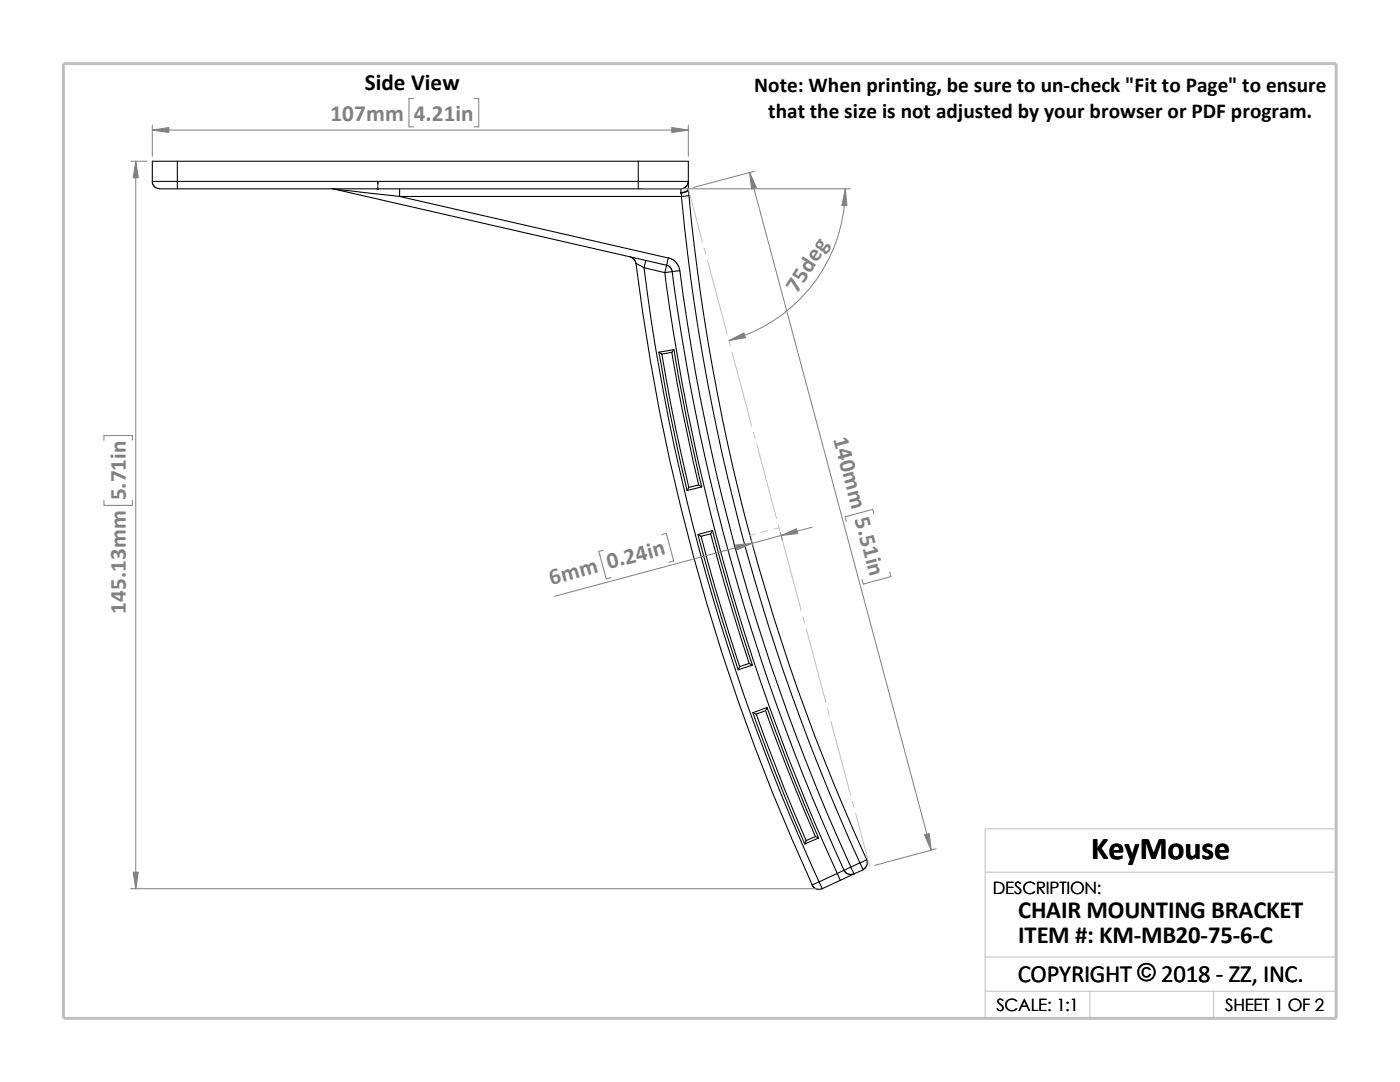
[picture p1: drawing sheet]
<svg xmlns="http://www.w3.org/2000/svg" width="279mm" height="216mm" viewBox="0 0 279 216" stroke-linecap="round" stroke-linejoin="round" font-family="sans-serif">
<g fill="none" stroke="#c0c0c0" stroke-width=".2">
<path d="M137.4 37.7l2.8 10.6M140.5 49.5l.3 1.2M141.2 51.9l3.9 14.7M145.5 67.9l.3 1.2M146.1 70.3l3.9 14.7M150.4 86.3l.3 1.2M151 88.7l4 14.8M150.7 106.6l-1.1 .2M153.2 105.9l-1.3 .3M155.3 104.7l.3 1.2M155.5 105.3l-1.1 .3M156 107.1l3.9 14.7"/>
<path d="M160.2 123.1l.4 1.2M160.9 125.5l3.9 14.8M165.2 141.5l.3 1.2M165.8 143.9l4 14.8M170.1 159.9l.3 1.2M170.8 162.3l2.8 10.6M196.6 174h70.1M196.6 197.8h70.1M196.6 191h70.1M217.5 197.8v5.4M242.2 197.8v5.4M26.8 203.2h239.9v-37.8h-70.1v37.8"/>
</g>
<path d="M12.7 12.7h254v190.5h-254z" fill="none" stroke="#c0c0c0" stroke-width=".59"/>
<g fill="none" stroke="#000" stroke-width=".21">
<path d="M30.4 36.2h5M30.4 36.2v.3l.3 .6 .8 .5 3.9 .1M35.4 36.2v1.5M35.4 32.2h-5v4M35.4 32.2v4M35.4 36.2h92M35.4 32.2h92M35.4 37.7h92M66.3 37.7h.3M66.6 37.7l66.4 15.2M66.6 37.7l13.2 1.5M79.8 39.2l53.6 12.3-.4 1.4"/>
<path d="M79.8 39.2h56.2M79.8 37.7v1.5M127.4 37.7h8.5v.7M127.4 32.2v4M127.4 36.2h10M127.4 36.2v1.5M127.4 32.2h10v4M135.9 38.6l.1 .6M135.9 38.4v.2M136 39.2a412 412 0 0 0 35.6 133M137.4 37.8a1.37 1.37 0 0 1-1.5 .8M137.4 37.8l.1 1.2"/>
<path d="M137.4 37.6v.2M137.4 36.2l-.2 .7-.4 .4-.6 .3h-.3M137.4 37.6a1.27 1.27 0 0 1-1.5 .8M137.4 36.2v1.4M137.5 39l-1.5 .2M137.5 39a410.3 410.3 0 0 0 35.5 132.5M125.7 51.3l.6 .2 .4 .4 .2 .6M126.9 52.5l1.6 .9M126.9 52.5a421.1 421.1 0 0 0 35.2 124.1l1.3-.6M128.5 53.4l4.2 1M128.5 53.4a418.6 418.6 0 0 0 34.9 122.5M128.9 52l-.4 1.4"/>
<path d="M132.7 54.4a417 417 0 0 0 34.4 119.9M133 52.9l.6 .2 .5 .8a416.8 416.8 0 0 0 34.3 119.8M133 52.9l-.3 1.5M133.3 51.4l.9 .4 .6 .4 .7 1 .2 .8M135.7 54a414.9 414.9 0 0 0 34.1 119M135.7 54l-3 .4M131.5 70.3l.4 2.2a353.7 353.7 0 0 0 5.2 25.4M132.1 70.7a388.1 388.1 0 0 0 5.4 26.5M134.1 70.3l2 11.4 3.3 15.1M134.5 69.8l-.4 .5-2 .4M134.5 69.8l2.8 15.1 2.7 12.2M134.5 69.8l-3 .5 .6 .4"/>
<path d="M139.4 96.8l.6 .4-2.9 .7M139.4 96.8l-1.9 .4-.4 .7M139.3 106.6l3.4 12.2 4.6 14.8M139.3 106.6l.6 .4M139.9 107a401.4 401.4 0 0 0 7.7 26M141.8 106.5l3.1 11.1 4.6 14.8M142.2 105.9l-.3 .6-2 .5M142.2 105.9l4.1 14.8 3.9 12M142.2 105.9l-2.9 .7M149.5 132.4l.7 .3-2.9 .9M149.5 132.4l-1.9 .6-.3 .6M150.2 142.2l4.5 11.9 5.9 14.3"/>
<path d="M150.9 142.5l5.5 14.5 4.5 10.7M152.8 141.8l4 10.9 5.9 14.2M152.8 141.8l-1.9 .7M153.1 141.2l5.4 14.4 4.9 11.6M153.1 141.2l-.3 .6M153.1 141.2l-2.8 1 .6 .3M162.1 176.6l.5 .6 .3 .2 .7 .1 .5-.2M162.7 166.9l.7 .3-2.8 1.2M162.7 166.9l-1.8 .8-.3 .7M163.4 176l.7 1.3M167.1 174.3l-3.7 1.7M167.1 174.3l.6 1.3"/>
<path d="M167.7 175.6l-3.6 1.7M168.4 173.7l.5 .5 .3 .2 .8 .1 .4-.1M168.4 173.7l-1.3 .6M169.8 173l.6 1.4M169.8 173l-1.4 .7M170.4 174.4l-2.7 1.2M171.6 172.2l-1.8 .8M171.6 172.2l.7 1.4-1.9 .8M171.6 172.2l1.4-.5v.9l-.3 .5-.5 .4"/>
</g>
<path d="M75.4 36.3l.1 .4h-.2z" fill="#00f" stroke="#00f" stroke-width=".2"/>
<path d="M75.3 37.7h.3M75.3 37.5l.3 .3M75.4 37.7h.1M75.4 36.3v1.5M75.5 37.5l-.3 .3" fill="none" stroke="#00f" stroke-width=".2"/>
<g fill="none" stroke="#808080" stroke-width=".2">
<path d="M82.6 19.6h-1v5.7h1M94.6 19.6h.9v5.7h-.9M26.1 32.2h3.3M27.1 32.2v145.1M30.4 26h107M30.4 25v6.2M128.4 37.7h41.3M137.4 25v6.2M149.6 34.4l36.2 135.2M150.6 34.2l-12.3 3.2M168.7 37.7a31.3 31.3 0 0 1-23.2 30.2M20.7 87.8v-.9h5.7v.9"/>
<path d="M20.7 99.9v.9h5.7v-.9M120.4 109.8l-.9 .2 1.5 5.5 .9-.2M132 106.7l1-.3 1.5 5.5-1 .3M149.9 107.8l.5 1.5M155.7 106.3l.5 1.5M162.1 105.2l-51.5 13.8M174.4 102.6l-.2-1-5.5 1.5 .2 1M177.5 114.1l.3 1-5.5 1.4-.3-.9M26.1 177.3h137M186.8 169.4l-12.2 3.3"/>
</g>
<g fill="#808080" stroke="#808080" stroke-width=".2">
<path d="M149.6 34.4l1.4 3.1-1 .2z"/>
<path d="M184.5 166.6l1-.3 .3 3.3z"/>
<path d="M155.9 106.8l3.1-1.3 .2 1z"/>
<path d="M146.8 108.8l3.3-.4-3 1.3z"/>
<path d="M145.5 67.9l3-1.5 .3 1z"/>
<path d="M168.7 37.7l.3 3.3h-1z"/>
<path d="M30.4 26l3.3-.6v1.1z"/>
<path d="M134.1 25.4l3.3 .6-3.3 .5z"/>
<path d="M27.1 32.2l.5 3.3h-1z"/>
<path d="M26.6 174h1l-.5 3.3z"/>
</g>
<text font-size="6.4" x="217.8" y="171.4">KeyMouse</text>
<g font-size="4.9">
<text x="203.2" y="183.2">CHAIR MOUNTING BRACKET</text>
<text x="203.2" y="188.1">ITEM #: KM-MB20-75-6-C</text>
<text x="203.1" y="195.9">COPYRIGHT © 2018 - ZZ, INC.</text>
<text x="227" y="195.8">©</text>
</g>
<text font-size="4.6" x="72.8" y="18">Side View</text>
<g font-size="4.6" fill="#808080">
<text x="66" y="24.1">107mm</text>
<text x="82.6" y="24.1">4.21in</text>
<text x="159.1" y="58.6" transform="rotate(-57 159.1 58.6)">75deg</text>
<text x="166.3" y="87.5" transform="rotate(75 166.3 87.5)">140m</text>
<text x="25.1" y="99.9" transform="rotate(-90 25.1 99.9)">5.71in</text>
<text x="170.6" y="103.6" transform="rotate(75 170.6 103.6)">5.51in</text>
<text x="110" y="116.7" transform="rotate(-15 110 116.7)">6mm 0.24in</text>
<text x="25.1" y="122.5" transform="rotate(-90 25.1 122.5)">145.13mm</text>
</g>
<g font-size="4.2">
<text x="150.5" y="18.4">Note: When printing, be sure to un-check &quot;Fit to Page&quot; to ensure</text>
<text x="153.3" y="23.6">that the size is not adjusted by your browser or PDF program.</text>
</g>
<g font-size="3.4">
<text x="198.2" y="178.5">DESCRIPTION:</text>
<text x="198.8" y="201.7">SCALE: 1:1</text>
<text x="244.5" y="201.7">SHEET 1 OF 2</text>
</g>
</svg>
